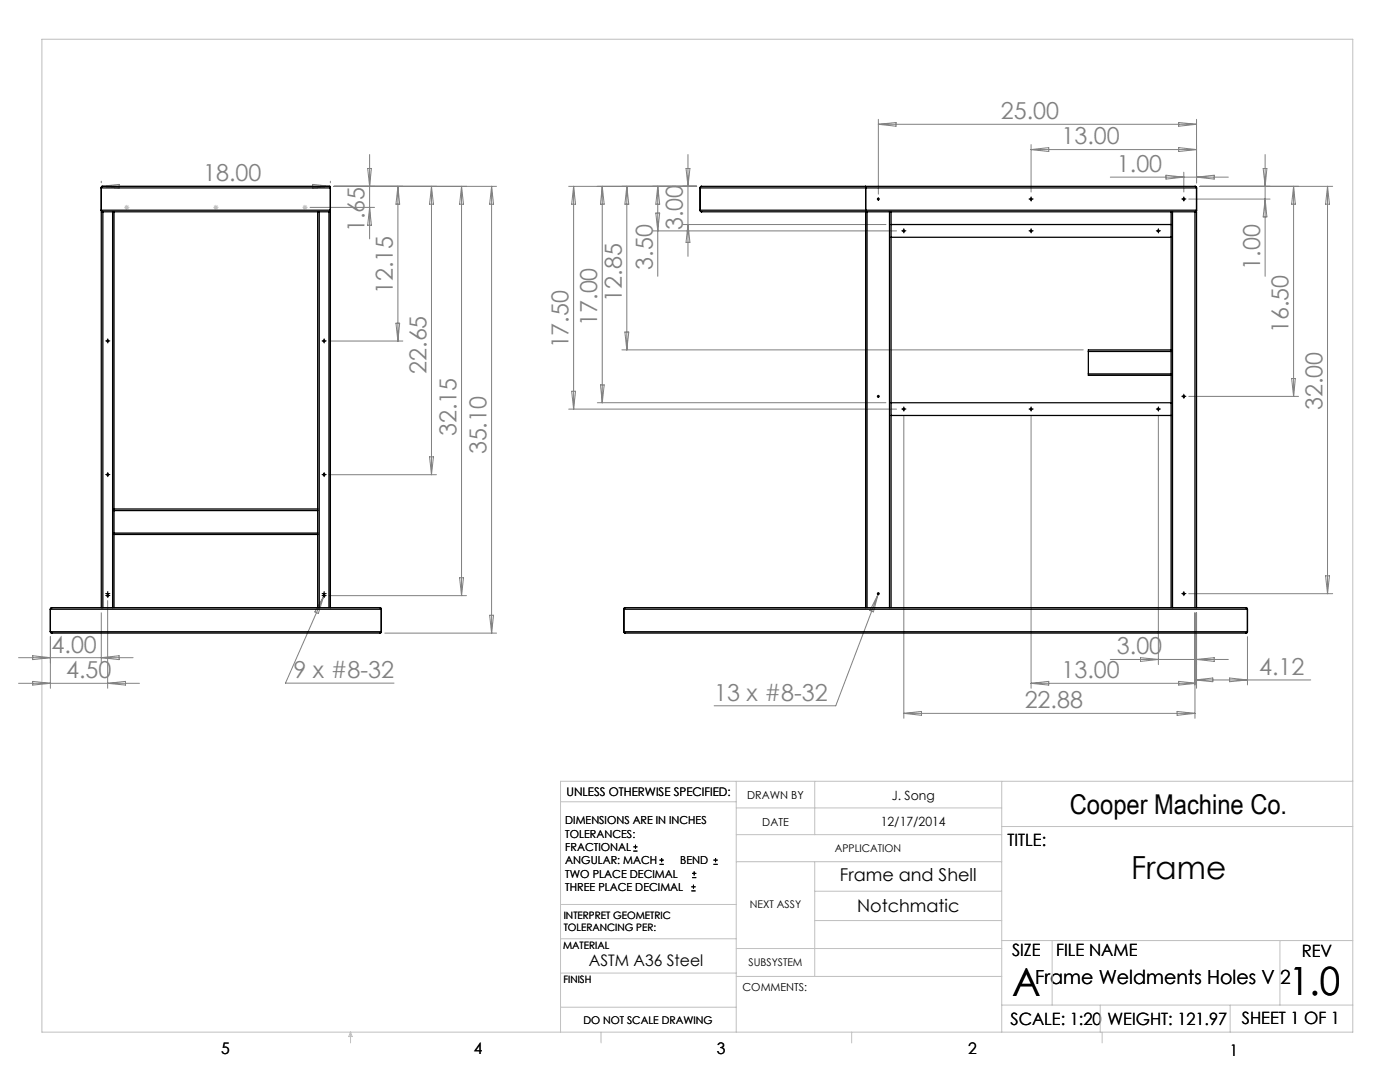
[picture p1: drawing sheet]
<svg xmlns="http://www.w3.org/2000/svg" width="279mm" height="216mm" viewBox="0 0 279 216" stroke-linecap="round" stroke-linejoin="round" font-family="sans-serif">
<g fill="none" stroke="#000" stroke-width=".2">
<path d="M205.5 39.7h.5M205.8 39.5v.5M236 39.7h.5M236.3 39.5v.5M180.1 46.1h.5M180.4 45.8v.5M205.5 46.1h.5M205.8 45.8v.5M230.9 46.1h.5M231.2 45.8v.5M21.2 68.1h.5M21.5 67.8v.5"/>
<path d="M64.4 68.1h.5M64.7 67.8v.5M236 79.1h.5M236.3 78.8v.5M21.2 94.7h.5M21.5 94.5v.5M64.4 94.7h.5M64.7 94.5v.5M180.1 81.6h.5M180.4 81.4v.5M205.5 81.6h.5M205.8 81.4v.5"/>
<path d="M230.9 81.6h.5M231.2 81.4v.5M21.2 118.5h.5M21.2 118.9h.5M21.5 118.2v.9M64.4 118.5h.5M64.4 118.9h.5M64.7 118.2v.9M236 118.5h.5M236.3 118.2v.5M126.4 169.8h.8M126.4 169h.8"/>
<path d="M126.8 168.6v.8M131.6 172.5h.9M131.6 171.6h.9M132 171.2v.8M138 177.8h.8M138 177h.8M138.1 175.1h.9M138.1 174.3h.9M138.4 176.5v.8M138.5 173.9v.8M142.4 172.5h.8M142.4 171.6h.8"/>
<path d="M142.8 171.2v.8"/>
</g>
<g fill="none" stroke="#c0c0c0" stroke-width=".2">
<path d="M8.4 7.8h261.6v198.2h-261.6zM24.8 41.4h1M24.9 41l.7 .7M25.3 40.9v1M25.6 41l-.7 .7M42.6 41.4h1M42.7 41l.7 .7M43.1 40.9v1M43.4 41l-.7 .7M60.4 41.4h1M60.5 41l.7 .7M60.9 40.9v1"/>
<path d="M61.2 41l-.7 .7M111.9 160h35M146.9 155.9v50.1M162.6 155.9v10.6M199.9 155.9v50.1M270 155.9h-158.1v50.1M146.9 166.5h53M146.9 161.2h53M146.9 171.9h53M162.6 171.9v22.9M162.6 177.8h37.3M199.9 164.9h70.1"/>
<path d="M111.9 194.2h35M111.9 187.3h35M111.9 180.5h35M146.9 189.3h53M146.9 194.8h53M162.6 183.7h37.3M199.9 187.7h70.1M210 187.7v12.9M255.4 187.7v12.9M70 206v2.1M70 206l.3 .8h-.7zM111.9 201h35"/>
<path d="M119.9 206v2.1M170 206v2.1M199.9 200.6h70.1M219.6 200.6v5.4M220 206v2.1M245.5 200.6v5.4"/>
</g>
<g fill="none" stroke="#000" stroke-width=".2" stroke-dasharray="15.2 1.3 1.3 1.3">
<path d="M205.5 39.7h-.1M205.8 39.5v-.2M205.8 40v.1M206 39.7h.2M236 39.7h-.2M236.3 39.5v-.2M236.3 40v.1M236.5 39.7h.2M180.1 46.1h-.1M180.4 45.8v-.2M180.4 46.3v.2M180.6 46.1h.2"/>
<path d="M205.5 46.1h-.1M205.8 45.8v-.2M205.8 46.3v.2M206 46.1h.2M230.9 46.1h-.1M231.2 45.8v-.2M231.2 46.3v.2M231.4 46.1h.2M21.3 68h-.2M21.5 67.8v-.2M21.5 68.3v.1M21.8 68h.1"/>
<path d="M64.4 68h-.1M64.7 67.8v-.2M64.7 68.3v.1M64.9 68h.2M236 79.1h-.2M236.3 78.8v-.1M236.3 79.3v.2M236.5 79.1h.2M21.3 94.7h-.2M21.5 94.4v-.1M21.5 94.9v.2M21.8 94.7h.1"/>
<path d="M64.4 94.7h-.1M64.7 94.4v-.1M64.7 94.9v.2M64.9 94.7h.2M180.1 81.6h-.1M180.4 81.4v-.2M180.4 81.9v.1M180.6 81.6h.2M205.5 81.6h-.1M205.8 81.4v-.2M205.8 81.9v.1M206 81.6h.2"/>
<path d="M230.9 81.6h-.1M231.2 81.4v-.2M231.2 81.9v.1M231.4 81.6h.2M21.3 118.4h-.2M21.3 118.8h-.2M21.5 118.2v-.2M21.5 118.7v.2M21.5 118.6v-.2M21.5 119.1v.1M21.8 118.4h.1M21.8 118.8h.1"/>
<path d="M64.4 118.4h-.1M64.4 118.8h-.1M64.7 118.2v-.2M64.7 118.7v.2M64.7 118.6v-.2M64.7 119.1v.1M64.9 118.4h.2M64.9 118.8h.2M236 118.4h-.2M236.3 118.2v-.2M236.3 118.7v.2M236.5 118.4h.2"/>
</g>
<g fill="none" stroke="#808080" stroke-width=".2">
<path d="M20.2 37.2h45.7M20.2 36.2v.3M20.2 37.2l3.6-.4v.7zM62.4 36.8l3.5 .4-3.5 .3zM65.9 36.2v.3M66.6 37.2h32.5M73.4 33.6h.7l-.3 3.6zM73.8 30.8v16.9M79.4 37.2l.4 3.5h-.8zM79.4 37.2v30.9M86.1 37.2l.4 3.5h-.8zM86.1 37.2v57.5"/>
<path d="M92.1 37.2l.4 3.5h-.8zM92.1 37.2v81.7M98.1 37.2v89.1M98.1 37.2l.4 3.5h-.8zM113.5 37.2h25.5M114.5 37.2l.4 3.5h-.8zM114.5 37.2v44.4M120.2 37.2l.4 3.5h-.8zM120.2 37.2v43.2M125.1 37.2l.4 3.5h-.8zM125.1 37.2v32.6M131.3 37.2l.4 3.5h-.8z"/>
<path d="M131.3 37.2v17.9M136.9 33.6h.8l-.4 3.6zM137.3 30.8v20.4M175.3 23.8v14.9M175.3 24.8h63.5M175.3 24.8l3.5-.4v.8zM205.8 28.9v9.4M205.8 29.8h33M205.8 29.8l3.5-.3v.7zM221.6 35.3h23.5M232.7 35l3.6 .3-3.6 .4zM235.2 29.5l3.6 .3-3.6 .4z"/>
<path d="M235.2 24.4l3.6 .4-3.6 .4zM236.3 34.4v3.9M237.2 39.7h16.3M238.8 23.8v12.7M238.8 35.3l3.5-.3v.7zM239.5 37.2h26.5M252.1 33.6h.7l-.3 3.6zM252.5 30.8v24.3M252.5 39.7l.3 3.6h-.7zM258.2 37.2l.3 3.5h-.7zM258.2 37.2v41.9M264.9 37.2l.4 3.5h-.8z"/>
<path d="M264.9 37.2v81.3M61.9 41.4h12.9M73.8 41.4l.3 3.5h-.7zM130.3 46.1h48.6M130.9 42.5h.8l-.4 3.6zM136.3 44.8h40.5M137.3 44.8l.4 3.6h-.8zM65.7 68.1h14.7M79 64.5h.8l-.4 3.6zM114.1 78.1h.8l-.4 3.5zM119.8 76.8h.8l-.4 3.6zM124.1 69.8h92.1"/>
<path d="M124.7 66.3h.8l-.4 3.5zM237.2 79.1h22M257.8 75.5h.7l-.3 3.6zM65.7 94.7h21.4M85.7 91.2h.8l-.4 3.5zM113.5 81.6h65.4M119.2 80.4h57.6M180.4 83v60.3M205.8 83v54.3M231.2 83v49.6M21.5 119.8v17.5M64.6 119l-7.6 17.3h21.6"/>
<path d="M64.6 119l-1.1 3.4-.7-.3zM64.7 118.7l-.1 .3M65.7 118.9h27.4M91.7 115.3h.8l-.4 3.6zM175.2 118.6l-8.4 22.2h-24.3M175.2 118.6l-.9 3.5-.7-.3zM175.3 118.3l-.1 .3M237.2 118.5h28.8M264.5 114.9h.8l-.4 3.6zM3.7 136.3h24.1M3.7 131.2h22.9M6.5 136l3.6 .3-3.6 .4z"/>
<path d="M6.5 130.8l3.6 .4-3.6 .4zM10.1 127v10.3M20.2 122.3v9.9M20.2 131.2l3.6-.4v.8zM21.5 136.3l3.5-.3v.7zM76.8 126.3h22.3M97.7 122.8h.8l-.4 3.5zM205.8 136.3l3.5-.3v.7zM205.8 136.3h33M221.6 131.6h23.5M227.6 131.2l3.6 .4-3.6 .4zM235.2 136l3.6 .3-3.6 .4z"/>
<path d="M238.5 122.3v21M238.5 135.7h23.1M238.5 135.7l3.5-.4v.7zM238.8 122.3v15M238.8 131.6l3.5-.4v.8zM245.4 135.3l3.6 .4-3.6 .3zM249 127v9.7M180.4 142.3h58.1M180.4 142.3l3.5-.3v.7zM234.9 142l3.6 .3-3.6 .4z"/>
</g>
<g fill="none" stroke="#000" stroke-width=".25">
<path d="M20.2 37.5l.2-.3h45.4l.1 .3M20.2 37.5h45.7M20.2 37.5v4.4M65.9 37.5v4.4M139.7 37.5l.2-.3h98.7l.2 .3M139.7 37.5v4.4M139.7 37.5h99.1M172.8 37.2v.3zM172.8 37.5v4.4M175.3 39.5v.4M236.3 39.5v.4M238.8 37.5v4.4"/>
<path d="M20.2 41.9l.3 .4M20.2 41.9h45.7M20.5 42.3h-.3v78.9M20.5 42.3h45.2M20.5 42.3v78.9M22.5 42.3v78.9M22.8 42.3v59.3M63.4 42.3v59.3M63.7 42.3v78.9M65.7 42.3h.2v78.9M65.7 42.3v78.9M65.9 41.9l-.2 .4"/>
<path d="M139.7 41.9l.3 .4h32.8M139.7 41.9h99.1M172.8 42.3h.2M172.8 41.9v.4M172.8 42.3v78.9M173 42.3h4.5M173 42.3v78.9M177.5 42.3h.3M177.5 42.3v78.9M177.8 42.3h55.9M177.8 42.3v78.9M177.8 44.8h55.9"/>
<path d="M177.8 47.3h55.9M233.7 42.3h.3M233.7 42.3v27.5M234 42.3v78.9M234 42.3h4.5M238.5 42.3h.3v78.9M238.5 42.3v78.9M238.8 41.9l-.3 .4M217.2 74.6v.3h16.5M217.2 70.1h16.5M217.2 74.6h16.5M217.2 70.1v4.5"/>
<path d="M233.7 69.8v.3M233.7 69.8h-16.5v.3M233.7 74.6v.3M233.7 70.1v4.5M233.7 74.9v46.3M177.8 80.4h55.9M177.8 82.9h55.9M22.8 106.4v.2M22.8 101.6v.3M22.8 101.9v4.5M22.8 106.6v14.6M22.8 106.4h40.6"/>
<path d="M22.8 106.6h40.6M22.8 101.9h40.6M22.8 101.6h40.6M63.4 106.4v.2M63.4 101.6v.3M63.4 101.9v4.5M63.4 106.6v14.6M10.1 126l.2 .3h65.6l.2-.3M10.1 121.6h66M10.1 126h66M10.1 121.6v4.4M10.4 121.2h65.4l.3 .4"/>
<path d="M10.4 121.2l-.3 .4M76.1 121.6v4.4M124.5 121.6l.2-.4h124l.3 .4M124.5 126l.2 .3h123.9M124.5 121.6h124.5M124.5 126h124.5M124.5 121.6v4.4M249 126l-.4 .3M249 121.6v4.4"/>
<circle cx="175.3" cy="39.7" r=".17"/>
<circle cx="205.8" cy="39.7" r=".17"/>
<circle cx="236.2" cy="39.7" r=".17"/>
<circle cx="180.4" cy="46.1" r=".17"/>
<circle cx="205.8" cy="46.1" r=".17"/>
<circle cx="231.2" cy="46.1" r=".17"/>
<circle cx="21.5" cy="68" r=".17"/>
<circle cx="64.7" cy="68" r=".17"/>
<circle cx="175.3" cy="79.1" r=".17"/>
<circle cx="236.2" cy="79.1" r=".17"/>
<circle cx="21.5" cy="94.7" r=".17"/>
<circle cx="64.7" cy="94.7" r=".17"/>
<circle cx="180.4" cy="81.6" r=".17"/>
<circle cx="205.8" cy="81.6" r=".17"/>
<circle cx="231.2" cy="81.6" r=".17"/>
<circle cx="21.5" cy="118.8" r=".17"/>
<circle cx="64.7" cy="118.8" r=".17"/>
<circle cx="175.3" cy="118.5" r=".17"/>
<circle cx="236.2" cy="118.5" r=".17"/>
</g>
<g font-size="7.8">
<text x="202" y="198.7">A</text>
<text x="257.3" y="198.6">1.0</text>
</g>
<text font-size="6.3" x="225.7" y="175.5">Frame</text>
<text font-size="5.4" x="213.5" y="162.4">Cooper Machine Co.</text>
<g font-size="4.7" fill="#808080">
<text x="199.7" y="23.8">25.00</text>
<text x="211.9" y="28.8">13.00</text>
<text x="222.9" y="34.3">1.00</text>
<text x="40.5" y="36.1">18.00</text>
<text x="72.8" y="46.4" transform="rotate(-90 72.8 46.4)">1.65</text>
<text x="136.3" y="45.9" transform="rotate(-90 136.3 45.9)">3.00</text>
<text x="130.3" y="53.8" transform="rotate(-90 130.3 53.8)">3.50</text>
<text x="251.5" y="53.8" transform="rotate(-90 251.5 53.8)">1.00</text>
<text x="78.4" y="58.7" transform="rotate(-90 78.4 58.7)">12.15</text>
<text x="119.2" y="65" transform="rotate(-90 119.2 65)">17.00</text>
<text x="124.1" y="60.2" transform="rotate(-90 124.1 60.2)">12.85</text>
<text x="113.5" y="69.5" transform="rotate(-90 113.5 69.5)">17.50</text>
<text x="257.2" y="66.5" transform="rotate(-90 257.2 66.5)">16.50</text>
<text x="85.1" y="74.6" transform="rotate(-90 85.1 74.6)">22.65</text>
<text x="263.9" y="81.9" transform="rotate(-90 263.9 81.9)">32.00</text>
<text x="91.1" y="87" transform="rotate(-90 91.1 87)">32.15</text>
<text x="97.1" y="90.7" transform="rotate(-90 97.1 90.7)">35.10</text>
<text x="10.3" y="130.2">4.00</text>
<text x="222.9" y="130.6">3.00</text>
<text x="13.2" y="135.3">4.50</text>
<text x="58.6" y="135.3">9 x #8-32</text>
<text x="211.9" y="135.3">13.00</text>
<text x="251.3" y="134.6">4.12</text>
<text x="142.5" y="139.8">13 x #8-32</text>
<text x="204.5" y="141.3">22.88</text>
</g>
<text font-size="3.9" x="206.6" y="196.3">Frame Weldments Holes V 2</text>
<g font-size="3.5">
<text x="167.6" y="175.9">Frame and Shell</text>
<text x="171" y="181.9">Notchmatic</text>
</g>
<g font-size="3.4">
<text x="201.1" y="168.8">TITLE:</text>
<text x="202" y="190.8">SIZE</text>
<text x="210.8" y="190.9">FILE NAME</text>
<text x="259.8" y="191">REV</text>
<text x="201.7" y="204.5">SCALE: 1:20</text>
<text x="221" y="204.5">WEIGHT: 121.97</text>
<text x="247.8" y="204.4">SHEET 1 OF 1</text>
</g>
<g font-size="3.2">
<text x="117.5" y="192.7">ASTM A36 Steel</text>
<text x="44.2" y="210.4">5</text>
<text x="94.6" y="210.3">4</text>
<text x="143.1" y="210.4">3</text>
<text x="193.2" y="210.3">2</text>
<text x="245.4" y="210.6">1</text>
</g>
<g font-size="2.5">
<text x="178" y="159.7">J. Song</text>
<text x="175.8" y="164.8">12/17/2014</text>
</g>
<text font-size="2.4" x="113.1" y="158.9">UNLESS OTHERWISE SPECIFIED:</text>
<g font-size="2.2">
<text x="149.1" y="159.4">DRAWN BY</text>
<text x="112.8" y="164.5">DIMENSIONS ARE IN INCHES</text>
<text x="112.8" y="167.1">TOLERANCES:</text>
<text x="152.1" y="164.7">DATE</text>
<text x="112.8" y="169.8">FRACTIONAL</text>
<text x="112.8" y="172.5">ANGULAR: MACH</text>
<text x="135.8" y="172.5">BEND</text>
<text x="112.8" y="175.1">TWO PLACE DECIMAL</text>
<text x="112.8" y="177.8">THREE PLACE DECIMAL</text>
<text x="148.2" y="197.8">COMMENTS:</text>
</g>
<g font-size="2.1">
<text x="166.6" y="170">APPLICATION</text>
<text x="149.7" y="181.2">NEXT ASSY</text>
<text x="149.4" y="192.7">SUBSYSTEM</text>
<text x="116.4" y="204.3">DO NOT SCALE DRAWING</text>
</g>
<g font-size="2">
<text x="112.5" y="183.3">INTERPRET GEOMETRIC</text>
<text x="112.5" y="185.9">TOLERANCING PER:</text>
<text x="112.4" y="189.4">MATERIAL</text>
<text x="112.4" y="196.2">FINISH</text>
</g>
</svg>
